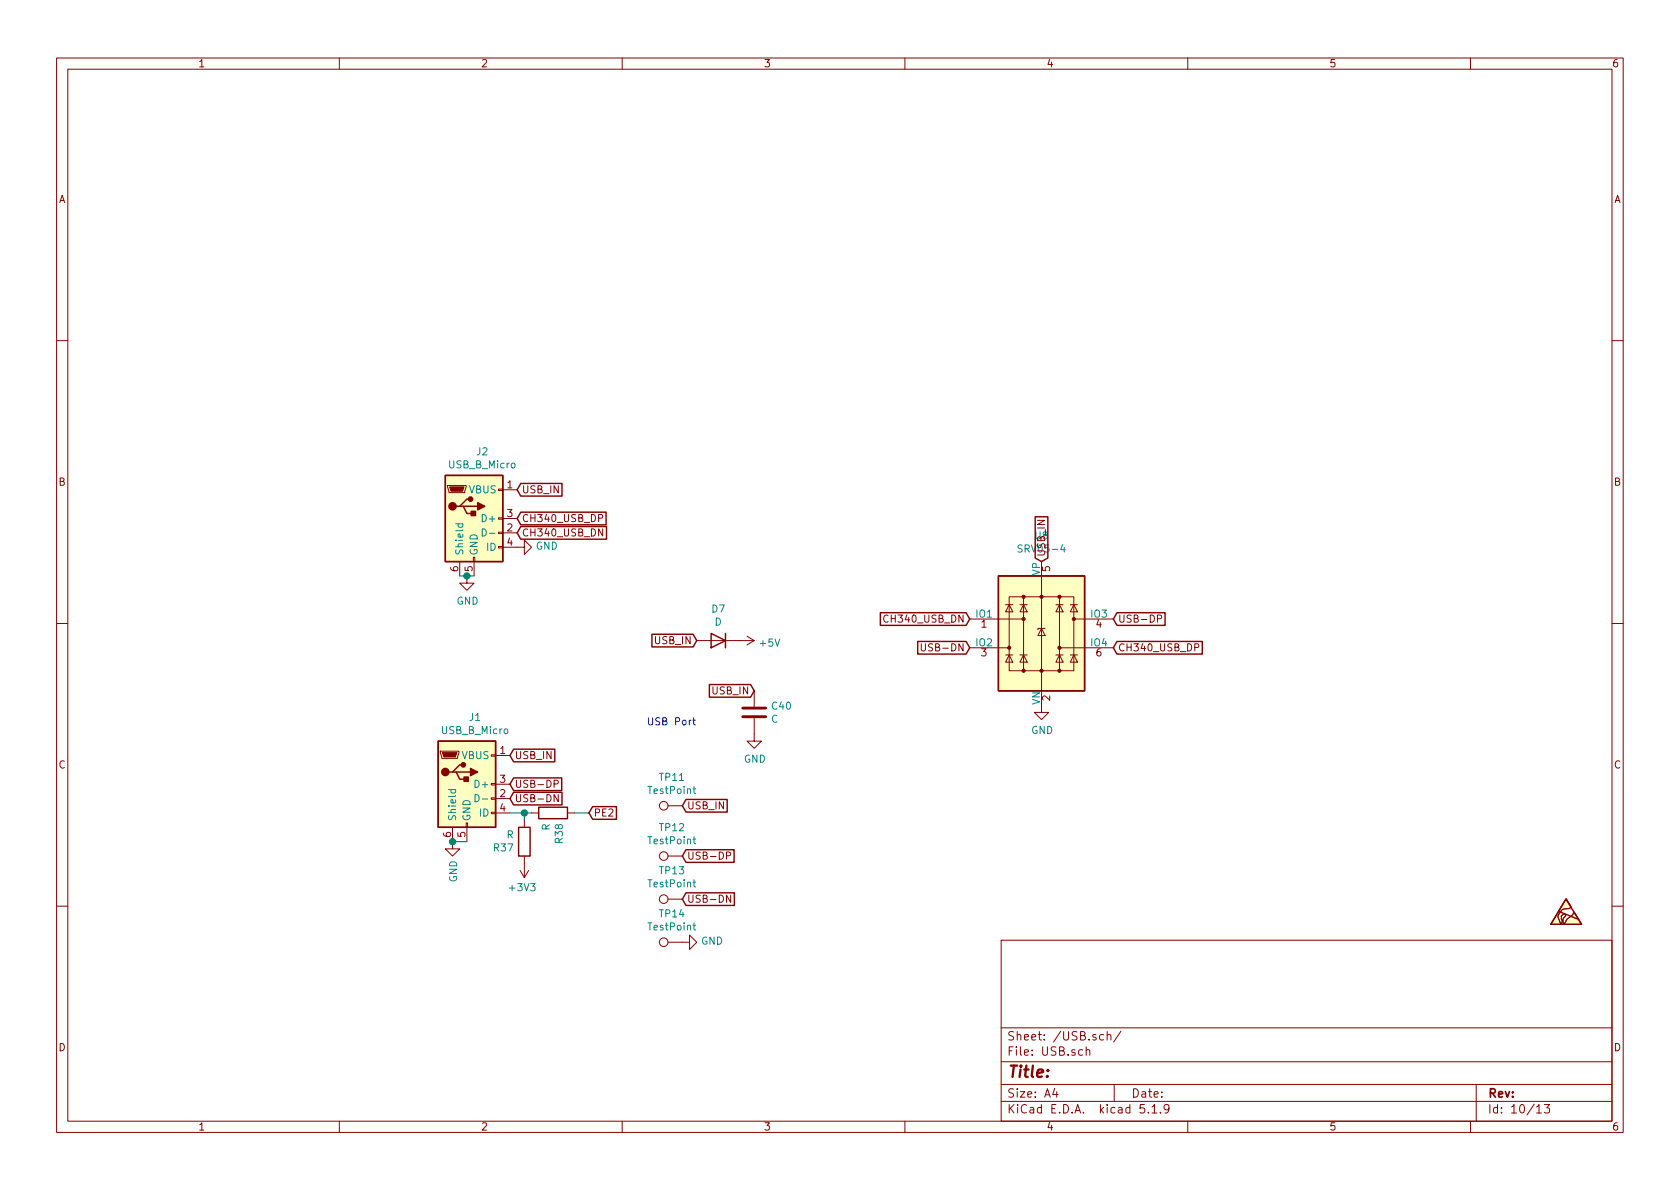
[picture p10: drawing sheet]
<svg xmlns="http://www.w3.org/2000/svg" width="297mm" height="210mm" viewBox="0 0 297 210" stroke-linecap="round" stroke-linejoin="round" font-family="sans-serif">
<g fill="none" stroke="#840000" stroke-width=".18">
<path d="M10 10.3h277v189.9h-277zM12 12.2h273v186.1h-273zM60 10.3v1.9M110 10.3v1.9M160 10.3v1.9M210 10.3v1.9M260 10.3v1.9M10 60.2h2M285 60.2h2M79.1 85.8h3.3v.3l-.2 1h-2.8zM81.3 99.3v2.5M83.7 98.5h.2v.8h-.2z"/>
<path d="M83.8 99.3v2.5M88.1 96.6h.8v.3h-.8zM88.1 94.1h.8v.3h-.8zM88.1 91.6h.8v.2h-.8zM88.1 86.5h.8v.2h-.8zM88.9 96.8h3.8v-1.3l1.3 1.3-1.3 1.2v-1.2M88.9 86.6h2.5M88.9 94.2h2.5M88.9 91.7h2.5M105.8 91.6h.7v-.5l-.2-.1h-.5v1.2M106.6 93.5v1.3l-.8-1.3v1.3M10 110.3h2"/>
<path d="M82.5 101.8v1.3h1.3l-1.3 1.3-1.2-1.3h1.2M123.2 113.3h10.1M132.1 112.5l1.2 .8M133.3 113.3l-1.2 .7M157 108.9a.6 .6 0 0 0-.8 .4 .6 .6 0 0 0 .6 .7l.2-.1M162.9 113.8v1.1l.2 .2h.4l.1-.2v-1.1M171.4 109.5h9.6M171.4 114.5h7M177.8 115.8h1.3M177.8 106.9h1.3M178.4 105.5h11.5v13.1h-11.5zM178.4 115.8l.7 1.3h-1.3z"/>
<path d="M178.4 106.9l.7 1.3h-1.3zM180.3 115.8h1.3M180.3 106.9h1.3M181 115.8l.6 1.3h-1.3zM181 106.9l.6 1.3h-1.3zM181 105.5v13.1M184.1 111.1l.7 1.3h-1.3zM184.1 101.8v20.4M184.8 111.1h-1.3v.3M186.7 115.8h1.3M186.7 106.9h1.3M187.3 115.8l.7 1.3h-1.3z"/>
<path d="M187.3 106.9l.7 1.3h-1.3zM187.3 105.5v13.1M187.3 114.5h9.5M189.2 115.8h1.3M189.2 106.9h1.3M189.9 115.8l.6 1.3h-1.3zM189.9 106.9l.6 1.3h-1.3zM189.9 109.5h6.9M204.6 109.4l.7-.1v-.4l-.7-.1v1.2M211.3 114.5l.6-.1v-.4l-.2-.2h-.4v1.3M285 110.3h2M77.9 132.8h3.3v.3l-.3 1h-2.8z"/>
<path d="M86.9 138.6h.7v.2h-.7zM86.9 133.5h.7v.2h-.7zM87.6 133.6h2.6M87.6 138.7h2.6M98 138.6l.7-.1v-.4l-.7-.1v1.2M133.3 127v4.1h1.3l-1.3 1.2-1.2-1.2h1.2M133.3 122.2v2.8M184.1 124.7v1.3h1.3l-1.3 1.2-1.2-1.2h1.2M80 146.3v3.8h1.3l-1.3 1.3-1.3-1.3h1.3M82.4 145.5h.3v.8h-.3zM82.5 146.3v2.5M86.9 143.6h.7v.3h-.7z"/>
<path d="M86.9 141.1h.7v.2h-.7zM87.6 143.8h2.6M87.6 141.2h2.6M91.9 153.9l.8 1.3M92.7 145v1.3M92.7 151.4v3.8M93.5 153.9l-.8 1.3M94 143.8h1.2M98.7 140.5v1.3l-.7-1.3v1.3M100.3 143.8h1.3M118.1 142.5h2.5M118.1 159h2.5"/>
<path d="M118.1 151.4h2.5M128.4 151.3l.7-.1v-.4l-.7-.1v1.2M129.2 158.3v1.3l-.8-1.3v1.3M276.9 158.9l.9 1.4-.4 .3-.5 .1a1.49 1.49 0 0 0-1.3 1l-.1 .5 .4 1.1 .3-.2-.2-1.1 .3-.2a.31 .31 0 0 1 .5-.1 .31 .31 0 0 1-.2 .5 .92 .92 0 0 0-.2 1 .44 .44 0 0 0 .5-.5l1.1-.8 .3-.6 1.3 2.2h-5.4zM10 160.2h2M118.1 166.6h3.8v-1.3l1.3 1.3-1.3 1.3v-1.3M177 166.3h108v32h-108zM285 160.2h2M60 198.3v1.9M110 198.3v1.9M160 198.3v1.9M177 194.8h108"/>
<path d="M177 191.8h108M177 187.8h108M177 181.8h108M186.5 192.5l-.4 1h1M186.8 193v1M191.4 185.7l-.4-.1-.3 .3 .1 .6h.6M192 185.7l.3-.1 .3 .1 .1 .9M192 185.1v1.5M195.1 183l-.4-.1-.3 .3 .1 .6 .2 .1 .4-.1M195.8 183.1v-.1a.37 .37 0 0 1 .6 .1v.8M195.8 182.4v1.5M197 191.8v3"/>
<path d="M198.2 182.3l-1.3 2M202.3 195.3h-.7l-.1 .7 .3-.1 .5 .1 .1 .2-.1 .5-.2 .1-.6-.1M203 196.7v.1M203.7 195.8l.4-.5v1.5M203.7 196.8h.8M205.2 196.7v.1M206.7 196l-.1 .2a.48 .48 0 0 1-.7-.1v-.6a.48 .48 0 0 1 .7-.1v.1a1.19 1.19 0 0 1-.2 1.2l-.4 .1M210 198.3v1.9M260 198.3v1.9M261 191.8v6.5M271.7 195.8l.4-.5v1.5M271.7 196.8h.8"/>
<path d="M273 195.3h1l-.5 .6 .4 .1v.7l-.2 .1-.7-.1"/>
<circle cx="117.3" cy="159" r=".76"/>
<circle cx="117.3" cy="151.4" r=".76"/>
<circle cx="117.3" cy="142.5" r=".76"/>
<circle cx="117.3" cy="166.6" r=".76"/>
</g>
<g fill="none" stroke="#008484" stroke-width=".18">
<path d="M80.6 92.6h1.2M81.1 92.6l-.1 .4 .2 .2 .6-.1v-.5M85.3 93.5a.64 .64 0 0 1 .7 .7 .64 .64 0 0 1-.7 .6zM86.5 94.3h1M180.7 96.4h-.5l-.2 .2 .1 .3 .6 .2v.4l-.2 .1h-.5M187.9 96.3l-.3 .9h.7M79.3 139.6h1.3M79.8 139.6l-.1 .4 .3 .2 .5-.1v-.5M122.5 139.5h.5M122.7 139.1v1.1l.3 .1M84 140.5a.64 .64 0 0 1 .7 .6 .64 .64 0 0 1-.7 .7zM85.3 141.3h.9"/>
<path d="M122.5 156h.5M122.5 148.4h.5M122.7 155.6v1.1l.3 .1M122.7 147.9v1.1l.3 .2M122.5 163.6h.5M122.7 163.2v1.1l.3 .2"/>
</g>
<g fill="#ffffc2" stroke="#ffffc2" stroke-width=".18">
<path d="M78.7 84.1h10.2v15.2h-10.2z"/>
<path d="M276.9 158.9l.9 1.4-.4 .3-.5 .1a1.49 1.49 0 0 0-1.3 1l-.1 .5 .4 1.1 .3-.2-.2-1.1 .3-.2a.31 .31 0 0 1 .5-.1 .31 .31 0 0 1-.2 .5 .92 .92 0 0 0-.2 1 .44 .44 0 0 0 .5-.5l1.1-.8 .3-.6 1.3 2.2h-5.4z"/>
<path d="M176.5 101.8h15.3v20.4h-15.3z"/>
<path d="M77.5 131.1h10.1v15.2h-10.1z"/>
</g>
<g fill="none" stroke="#840000" stroke-width=".25">
<path d="M78.7 84.1h10.2v15.2h-10.2zM81.3 89.5h.6l.6 1.3h1.3M81.9 89.5h2.6M83.2 88.3h-.7l-1.2 1.2h-.7M92.1 90.6h15.1v2.2h-15.1l-.7-1.1zM92.1 93.1h15.1v2.2h-15.1l-.7-1.1zM92.1 85.5h7.3v2.2h-7.3l-.7-1.1zM183 91.4h2.3v7.3l-1.2 .6-1.1-.6zM115.3 112.2h7.3l.6 1.1-.6 1.1h-7.3zM125.7 112l2.6 1.3-2.6 1.2zM128.3 112v2.5M155.7 108.4h15.1l.6 1.1-.6 1.1h-15.1z"/>
<path d="M162.3 113.4h8.5l.6 1.1-.6 1.2h-8.5zM176.5 101.8h15.3v20.4h-15.3zM197.5 113.4h15.1v2.3h-15.1l-.7-1.2zM197.5 108.4h8.5v2.2h-8.5l-.7-1.1zM77.5 131.1h10.1v15.2h-10.1zM80 136.5h.6l.7 1.3h1.2M80.6 136.5h2.6M81.9 135.2h-.6l-1.3 1.3h-.6M90.8 137.6h8.5v2.2h-8.5l-.6-1.1zM90.8 132.5h7.3v2.2h-7.3l-.6-1.1zM125.4 121.1h7.3l.6 1.1-.6 1.1h-7.3zM90.8 140.1h8.6v2.2h-8.6l-.6-1.1z"/>
<path d="M91.7 146.3h2v5.1h-2zM95.2 142.7h5.1v2.1h-5.1zM104.8 142.6h4.2v2.3h-4.2l-.7-1.1zM121.3 141.4h7.3v2.2h-7.3l-.7-1.1zM121.3 157.9h8.5v2.2h-8.5l-.7-1.1zM121.3 150.3h8.5v2.2h-8.5l-.7-1.1zM276.9 159l2.8 4.4h-5.5zM275.6 161.2l3.4 1.4"/>
</g>
<g fill="#840000" stroke="#840000" stroke-width=".25">
<path d="M83.3 90.4h.8v.8h-.8z"/>
<path d="M84.5 88.9l1.2 .6-1.2 .7z"/>
<path d="M82 137.4h.8v.8h-.8z"/>
<path d="M83.2 135.9l1.3 .6-1.3 .7z"/>
<circle cx="80" cy="89.5" r=".63"/>
<circle cx="83.2" cy="88.3" r=".38"/>
<circle cx="78.7" cy="136.5" r=".63"/>
<circle cx="81.9" cy="135.2" r=".38"/>
</g>
<g fill="#840000" stroke="#840000" stroke-width=".18">
<path d="M79.5 86.1h2.5l-.2 .8h-2z"/>
<path d="M78.2 133.1h2.6l-.3 .8h-2z"/>
<circle cx="178.4" cy="114.5" r=".28"/>
<circle cx="181" cy="118.6" r=".28"/>
<circle cx="181" cy="109.5" r=".28"/>
<circle cx="181" cy="105.5" r=".28"/>
<circle cx="184.1" cy="118.6" r=".28"/>
<circle cx="184.1" cy="105.5" r=".28"/>
<circle cx="187.3" cy="118.6" r=".28"/>
<circle cx="187.3" cy="114.5" r=".28"/>
<circle cx="187.3" cy="105.5" r=".28"/>
<circle cx="189.9" cy="109.5" r=".28"/>
</g>
<path d="M131.3 126.7h4.1M131.3 125.2h4.1" fill="none" stroke="#840000" stroke-width=".51"/>
<path d="M81.3 101.8h2.5M80 148.8h2.5M90.2 143.8h3.8M92.7 143.8v1.2M101.6 143.8h2.5" fill="none" stroke="#008400" stroke-width=".18"/>
<path d="M122.5 127.3h.5M122.7 126.9v1.1l.3 .2" fill="none" stroke="#0000c2" stroke-width=".18"/>
<g fill="#008400" stroke="#008400" stroke-width=".25">
<circle cx="80" cy="148.8" r=".51"/>
<circle cx="82.6" cy="101.8" r=".51"/>
<circle cx="92.7" cy="143.8" r=".51"/>
</g>
<text font-size="2.8" fill="#840000" x="178" y="190.5">Title:</text>
<g font-size="2.1" fill="#840000">
<text x="178" y="184">Sheet: /USB.sch/</text>
<text x="178" y="186.7">File: USB.sch</text>
<text x="178" y="196.9">KiCad E.D.A. kicad 5.1.9</text>
<text x="178" y="194.1">Size: A4</text>
<text x="200" y="194.1">Date:</text>
<text x="263" y="194.1">Rev:</text>
<text x="263" y="196.9">Id: 10/13</text>
</g>
<g font-size="1.8" fill="#840000">
<text x="35" y="11.9">1</text>
<text x="85" y="11.9">2</text>
<text x="135" y="11.9">3</text>
<text x="185" y="11.9">4</text>
<text x="235" y="11.9">5</text>
<text x="285" y="11.9">6</text>
<text x="10.4" y="35.9">A</text>
<text x="285.4" y="35.9">A</text>
<text x="10.4" y="85.9">B</text>
<text x="89.7" y="86.4">1</text>
<text x="92.2" y="87.2">USB_IN</text>
<text x="285.4" y="85.9">B</text>
<text x="89.7" y="94">2</text>
<text x="89.7" y="91.4">3</text>
<text x="92.2" y="92.3">CH340_USB_DP</text>
<text x="92.2" y="94.9">CH340_USB_DN</text>
<text x="183" y="95.4">U8</text>
<text x="81" y="101.1" transform="rotate(-90 81 101.1)">6</text>
<text x="83.6" y="101.1" transform="rotate(-90 83.6 101.1)">5</text>
<text x="89.7" y="96.5">4</text>
<text x="184.8" y="98.5" transform="rotate(-90 184.8 98.5)">USB_IN</text>
<text x="185.7" y="101.1" transform="rotate(-90 185.7 101.1)">5</text>
<text x="115.9" y="113.9">USB_IN</text>
<text x="156.9" y="110.1">CH340_USB_DN</text>
<text x="173.5" y="111">1</text>
<text x="193.8" y="111">4</text>
<text x="197.6" y="110.1">USB-DP</text>
<text x="163.8" y="115.2">USB-DN</text>
<text x="173.5" y="116.1">3</text>
<text x="193.8" y="116.1">6</text>
<text x="197.6" y="115.2">CH340_USB_DP</text>
<text x="126.1" y="122.8">USB_IN</text>
<text x="185.7" y="123.9" transform="rotate(-90 185.7 123.9)">2</text>
<text x="10.4" y="135.9">C</text>
<text x="88.4" y="133.3">1</text>
<text x="91" y="134.2">USB_IN</text>
<text x="285.4" y="135.9">C</text>
<text x="88.4" y="141">2</text>
<text x="88.4" y="138.4">3</text>
<text x="88.4" y="143.5">4</text>
<text x="91" y="139.3">USB-DP</text>
<text x="91" y="141.9">USB-DN</text>
<text x="121.4" y="143.1">USB_IN</text>
<text x="79.8" y="148.1" transform="rotate(-90 79.8 148.1)">6</text>
<text x="82.3" y="148.1" transform="rotate(-90 82.3 148.1)">5</text>
<text x="104.9" y="144.4">PE2</text>
<text x="121.4" y="152">USB-DP</text>
<text x="121.4" y="159.6">USB-DN</text>
<text x="10.4" y="185.9">D</text>
<text x="285.4" y="185.9">D</text>
<text x="35" y="199.9">1</text>
<text x="85" y="199.9">2</text>
<text x="135" y="199.9">3</text>
<text x="185" y="199.9">4</text>
<text x="235" y="199.9">5</text>
<text x="285" y="199.9">6</text>
</g>
<g font-size="1.8" fill="#008484">
<text x="79.4" y="82.8">USB_B_Micro</text>
<text x="84.3" y="80.5">J2</text>
<text x="83" y="87.2">VBUS</text>
<text x="85.6" y="92.3">D+</text>
<text x="81.9" y="98.3" transform="rotate(-90 81.9 98.3)">Shield</text>
<text x="84.5" y="98.3" transform="rotate(-90 84.5 98.3)">GND</text>
<text x="86.1" y="97.4">ID</text>
<text x="94.7" y="97.2">GND</text>
<text x="180.6" y="97.7">SRV05-4</text>
<text x="183.9" y="101.7" transform="rotate(-90 183.9 101.7)">VP</text>
<text x="80.7" y="106.9">GND</text>
<text x="125.9" y="108.3">D7</text>
<text x="126.4" y="110.6">D</text>
<text x="172.6" y="109.2">IO1</text>
<text x="192.9" y="109.2">IO3</text>
<text x="134.5" y="114.3">+5V</text>
<text x="172.6" y="114.3">IO2</text>
<text x="192.9" y="114.3">IO4</text>
<text x="136.6" y="125.5">C40</text>
<text x="183.9" y="124.7" transform="rotate(-90 183.9 124.7)">VN</text>
<text x="78.2" y="129.8">USB_B_Micro</text>
<text x="83" y="127.5">J1</text>
<text x="136.3" y="127.8">C</text>
<text x="182.3" y="129.8">GND</text>
<text x="81.7" y="134.2">VBUS</text>
<text x="131.5" y="134.9">GND</text>
<text x="84.3" y="139.3">D+</text>
<text x="114.8" y="140.4">TestPoint</text>
<text x="116.7" y="138.1">TP11</text>
<text x="80.6" y="145.3" transform="rotate(-90 80.6 145.3)">Shield</text>
<text x="83.2" y="145.3" transform="rotate(-90 83.2 145.3)">GND</text>
<text x="84.8" y="144.4">ID</text>
<text x="89.6" y="148.3">R</text>
<text x="97.2" y="146.9" transform="rotate(-90 97.2 146.9)">R</text>
<text x="99.5" y="149.1" transform="rotate(-90 99.5 149.1)">R38</text>
<text x="114.8" y="149.3">TestPoint</text>
<text x="116.7" y="147">TP12</text>
<text x="87.4" y="150.6">R37</text>
<text x="116.7" y="154.6">TP13</text>
<text x="80.8" y="156.1" transform="rotate(-90 80.8 156.1)">GND</text>
<text x="90.2" y="157.6">+3V3</text>
<text x="114.8" y="156.9">TestPoint</text>
<text x="114.8" y="164.5">TestPoint</text>
<text x="116.7" y="162.2">TP14</text>
<text x="124" y="167.1">GND</text>
</g>
<text font-size="1.8" fill="#0000c2" x="114.3" y="128.3">USB Port</text>
</svg>
